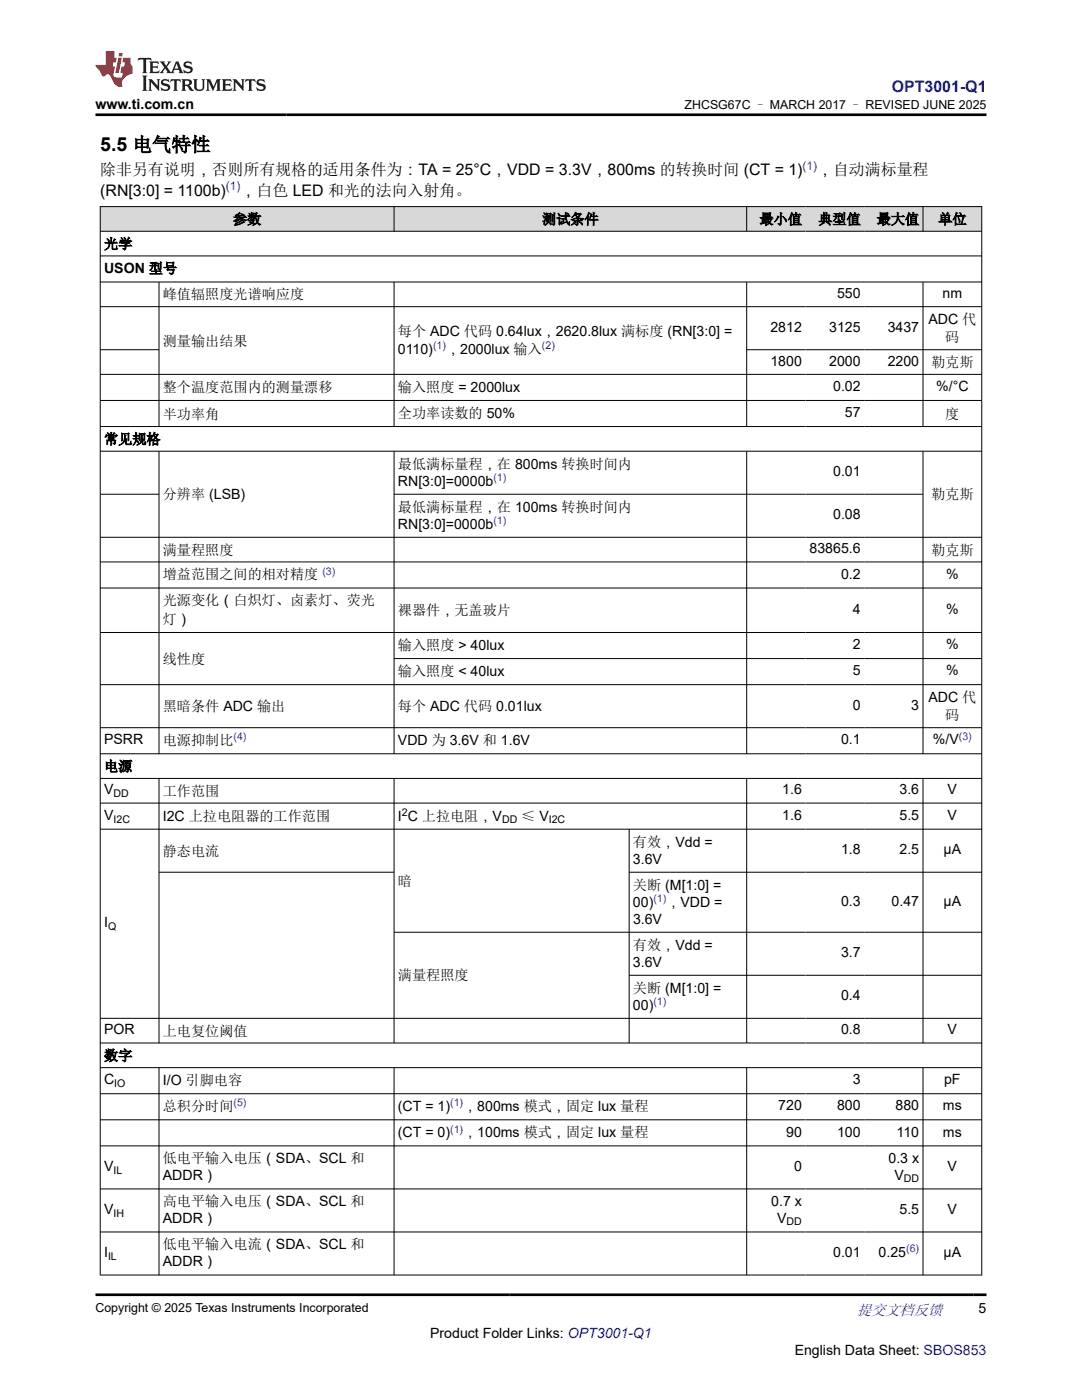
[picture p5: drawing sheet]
<svg xmlns="http://www.w3.org/2000/svg" width="216mm" height="279mm" viewBox="0 0 216 279" stroke-linecap="round" stroke-linejoin="round" font-family="sans-serif">
<g fill="#d8d8d8">
<path d="M20 41.2h175.9v5h-175.9z" fill-rule="evenodd"/>
<path d="M20.1 41.3h58.5v4.8h-58.5z" fill-rule="evenodd"/>
<path d="M78.7 41.3h70.2v4.8h-70.2z" fill-rule="evenodd"/>
<path d="M149.1 41.3h11.6v4.8h-11.6z" fill-rule="evenodd"/>
<path d="M160.7 41.3h11.7v4.8h-11.7z" fill-rule="evenodd"/>
<path d="M172.4 41.3h11.7v4.8h-11.7z" fill-rule="evenodd"/>
<path d="M184.2 41.3h11.6v4.8h-11.6z" fill-rule="evenodd"/>
</g>
<g fill="none" stroke="#000" stroke-width=".2">
<path d="M19.9 41.2h176.1M19.9 46.2h176.1M19.9 51.1h176.1M19.9 56.3h176.1M20 41.2v213.3M31.7 56.3v28.9M78.6 41.2v5M78.6 56.3v28.9M149 41.2v5M149 56.3v28.9M184.2 41.2v5M184.2 56.3v28.9"/>
<path d="M195.9 41.2v213.3M19.9 61.2h176.1M19.9 69.8h11.9M19.9 74.7h176.1M19.9 79.9h176.1M149 69.8h47M19.9 85.1h176.1M19.9 90h176.1M19.9 98.6h11.9M31.7 90v60.5M78.6 90v60.5M78.6 98.6h105.6"/>
<path d="M149 90v60.5M184.2 90v60.5M19.9 112.1h176.1M19.9 117.4h176.1M196 107.2h-176.1M19.9 126.2h176.1M78.6 131.4h117.4M196 136.6h-176.1M19.9 145.2h176.1M19.9 150.4h176.1M19.9 155.4h176.1M31.7 155.4v52.8"/>
<path d="M78.6 155.4v52.8M149 155.4v52.8M184.2 155.4v52.8M19.9 160.3h176.1M19.9 165.5h176.1M31.7 174.1h47M125.5 174.1h70.5M125.5 165.5v42.7M78.6 186h117.4M125.5 194.6h70.5M19.9 203.2h176.1M19.9 208.2h176.1"/>
<path d="M19.9 213.1h176.1M19.9 218.3h176.1M31.7 213.1v41.4M78.6 213.1v41.4M149 213.1v41.4M184.2 213.1v41.4M19.9 223.5h176.1M19.9 228.7h176.1M19.9 237.3h176.1M19.9 245.9h176.1M19.9 254.5h176.1"/>
</g>
<path d="M27.7 11.6l-.2 .5 .5-.2h.6v.1v2.2l-.2 .4h1l-.2-.4v-2.2v-.1h.5l.5 .2-.1-.5zM29.8 12.3l.2 .4v1.5l-.2 .4h1.9l.1-.6a1.08 1.08 0 0 1-1.3 .2v-.7h.6l.4 .2v-.7l-.4 .2h-.6v-.5l.2-.2a1 1 0 0 1 1 .3l-.1-.5zM31.8 12.3l1 1.1-1 1.2h.9l-.2-.2 .4-.8 .5 .8-.2 .2h1.6l-.2-.2 .1-.5h1l.1 .5-.1 .2h.9l-.2-.3-.8-2h-.5l-1 2.2-.8-1.1 .9-1.1h-.8l.2 .2-.5 .6-.3-.6 .1-.2zM35.2 12.7l.4 1h-.8zM36.8 12.4a.65 .65 0 0 0-.2 .7 .65 .65 0 0 0 .6 .5l.7 .1 .1 .3a.79 .79 0 0 1-.7 .4 .79 .79 0 0 1-.7-.5l.1 .7 .2-.1a.93 .93 0 0 0 1.1 .1 .93 .93 0 0 0 .4-1 1.46 1.46 0 0 0-1.2-.6l-.1-.3a1.09 1.09 0 0 1 1.2 .2l-.2-.6-.1 .1-.6-.2zM28.4 15.1l.2 .4v2.2l-.2 .4h1l-.2-.4v-2.2l.2-.4zM29.6 15.8l.2 .4v1.5l-.2 .4h.8l-.3-.4v-1.3l1.7 1.8v-2l.2-.4h-.8l.2 .2 .1 1.1-1.2-1.3zM32.3 15.9a.65 .65 0 0 0-.2 .8 .65 .65 0 0 0 .7 .4l.6 .2 .1 .2a.79 .79 0 0 1-.7 .4 .79 .79 0 0 1-.7-.5l.1 .7 .2-.1a.93 .93 0 0 0 1.1 .1 .93 .93 0 0 0 .4-.9 1.46 1.46 0 0 0-1.2-.6l-.1-.4a1.09 1.09 0 0 1 1.2 .2l-.2-.6-.1 .1-.6-.1zM34.1 15.8l-.1 .6a.63 .63 0 0 1 .7-.3l.1 1.6-.3 .4h1l-.2-.4v-1.6a.66 .66 0 0 1 .8 .3l-.1-.6zM36.2 15.8l.2 .4v1.5l-.2 .4h.9l-.2-.2v-.7h.5l.1 .2a.79 .79 0 0 0 1.2 .6l-1-.9a.61 .61 0 0 0 .6-.6 .61 .61 0 0 0-.5-.7zM36.9 16.1h.2a.47 .47 0 0 1 .5 .1 .47 .47 0 0 1 .1 .5l-.2 .1-.6 .1zM38.5 15.8l.2 .2a2.27 2.27 0 0 0 .4 2 1.04 1.04 0 0 0 1.7-.7v-1.3l.2-.2h-.8l.2 .4v1.1a.6 .6 0 0 1-.6 .6 .6 .6 0 0 1-.6-.6v-1.1l.3-.4zM41.1 15.8l.2 .4v1.5l-.2 .4h.7l-.2-.4v-1.4l.9 1.9 .8-1.9v1.4l-.2 .4h1l-.3-.4v-1.5l.3-.4h-.8l-.7 1.5-.7-1.5zM44.3 15.8l.2 .4v1.5l-.2 .4h1.9l.1-.6a1.09 1.09 0 0 1-1.3 .2v-.7h.6l.4 .2v-.6l-.4 .2h-.6v-.6l.2-.1a1.01 1.01 0 0 1 1 .3l-.1-.6zM46.4 15.8l.3 .4v1.5l-.3 .4h.8l-.2-.4v-1.3l1.6 1.8v-2l.2-.4h-.7l.2 .2v1.1l-1.2-1.3zM49 15.8l-.1 .6a.63 .63 0 0 1 .8-.3v1.6l-.3 .4h1l-.2-.4v-1.6a.66 .66 0 0 1 .8 .3l-.1-.6zM51.4 15.9a.65 .65 0 0 0-.2 .8 .65 .65 0 0 0 .6 .4l.6 .2 .2 .2a.79 .79 0 0 1-.8 .4 .79 .79 0 0 1-.6-.5l.1 .7 .2-.1a.93 .93 0 0 0 1 .1 .93 .93 0 0 0 .5-.9 1.46 1.46 0 0 0-1.3-.6l-.1-.4a1.09 1.09 0 0 1 1.3 .2l-.2-.6-.2 .1-.5-.1z" fill="#231f20"/>
<path d="M21.1 10.2v2.8h-2.1l.1 .3 .9 1a.95 .95 0 0 0 .9 .9 .59 .59 0 0 1 .6-.4 .59 .59 0 0 1 .5 .4l.4 .7a1.59 1.59 0 0 0 2.1 1.4 1.61 1.61 0 0 1 1-2.3l1-.3-.1-1.5a1.59 1.59 0 0 1-.4-1.7h-1.4l-.2 .9h.5l-.1 .9h-.5l-.2 1v.2l.4 .1-.2 .9h-.6a.73 .73 0 0 1-1.1-.7l.3-1.5h-.5l.2-.9h.5l.2-.9h-.5v-1.3zM23.6 11.5l-.6 3.1h.7l.6-3.1zM23.8 10.6l-.1 .6h.7l.1-.6z" fill="#ed1c24"/>
<path d="M19 22.9h177.8M19 258.4h177.8" fill="none" stroke="#000" stroke-width=".53"/>
<text font-size="3.9" x="20" y="30.2">5.5 电气特性</text>
<text font-size="3.2" fill="#00f" x="178" y="18.3">OPT3001-Q1</text>
<g font-size="3.2">
<text x="20" y="34.9">除非另有说明，否则所有规格的适用条件为：TA = 25°C，VDD = 3.3V，800ms 的转换时间 (CT = 1)</text>
<text x="163" y="34.9">，自动满标量程</text>
<text x="20" y="39">(RN[3:0] = 1100b)</text>
<text x="48" y="39">，白色 LED 和光的法向入射角。</text>
</g>
<text font-size="3" fill="#00f" x="171" y="262.4">提交文档反馈</text>
<g font-size="2.8">
<text x="19" y="21.7">www.ti.com.cn</text>
<text x="46.5" y="44.7">参数</text>
<text x="108.2" y="44.7">测试条件</text>
<text x="151.5" y="44.7">最小值</text>
<text x="163.3" y="44.7">典型值</text>
<text x="174.9" y="44.7">最大值</text>
<text x="187.2" y="44.7">单位</text>
<text x="20.8" y="49.6">光学</text>
<text x="20.8" y="54.6">USON 型号</text>
<text x="32.5" y="59.8">峰值辐照度光谱响应度</text>
<text x="167" y="59.5">550</text>
<text x="188.1" y="59.5">nm</text>
<text x="185.3" y="64.7">ADC 代</text>
<text x="32.5" y="69">测量输出结果</text>
<text x="79.4" y="67">每个 ADC 代码 0.64lux，2620.8lux 满标度 (RN[3:0] =</text>
<text x="79.4" y="70.7">0110)</text>
<text x="89" y="70.7">，2000lux 输入</text>
<text x="153.7" y="66.2">2812</text>
<text x="165.5" y="66.2">3125</text>
<text x="177.1" y="66.2">3437</text>
<text x="188.6" y="68.3">码</text>
<text x="153.7" y="73">1800</text>
<text x="165.5" y="73">2000</text>
<text x="177.1" y="73">2200</text>
<text x="185.8" y="73.3">勒克斯</text>
<text x="32.5" y="78.3">整个温度范围内的测量漂移</text>
<text x="32.5" y="83.5">半功率角</text>
<text x="79.4" y="78.2">输入照度 = 2000lux</text>
<text x="79.4" y="83.4">全功率读数的 50%</text>
<text x="166.2" y="78">0.02</text>
<text x="168.6" y="83.3">57</text>
<text x="186.8" y="78">%/°C</text>
<text x="188.6" y="83.5">度</text>
<text x="20.8" y="88.6">常见规格</text>
<text x="79.4" y="93.5">最低满标量程，在 800ms 转换时间内</text>
<text x="166.2" y="95.1">0.01</text>
<text x="32.5" y="99.5">分辨率 (LSB)</text>
<text x="79.4" y="96.9">RN[3:0]=0000b</text>
<text x="185.8" y="99.7">勒克斯</text>
<text x="79.4" y="102.1">最低满标量程，在 100ms 转换时间内</text>
<text x="79.4" y="105.5">RN[3:0]=0000b</text>
<text x="166.2" y="103.7">0.08</text>
<text x="32.5" y="110.7">满量程照度</text>
<text x="161.5" y="110.4">83865.6</text>
<text x="185.8" y="110.7">勒克斯</text>
<text x="32.5" y="115.6">增益范围之间的相对精度</text>
<text x="167.8" y="115.5">0.2</text>
<text x="188.8" y="115.5">%</text>
<text x="32.5" y="120.8">光源变化（白炽灯、卤素灯、荧光</text>
<text x="32.5" y="124.5">灯）</text>
<text x="79.4" y="122.7">裸器件，无盖玻片</text>
<text x="170.2" y="122.5">4</text>
<text x="188.8" y="122.5">%</text>
<text x="79.4" y="129.7">输入照度 &gt; 40lux</text>
<text x="170.2" y="129.6">2</text>
<text x="188.8" y="129.6">%</text>
<text x="32.5" y="132.4">线性度</text>
<text x="79.4" y="134.9">输入照度 &lt; 40lux</text>
<text x="170.2" y="134.8">5</text>
<text x="188.8" y="134.8">%</text>
<text x="32.5" y="141.8">黑暗条件 ADC 输出</text>
<text x="79.4" y="141.8">每个 ADC 代码 0.01lux</text>
<text x="170.2" y="141.7">0</text>
<text x="181.8" y="141.7">3</text>
<text x="185.3" y="140.1">ADC 代</text>
<text x="188.6" y="143.8">码</text>
<text x="20.8" y="148.6">PSRR</text>
<text x="32.5" y="148.7">电源抑制比</text>
<text x="79.4" y="148.7">VDD 为 3.6V 和 1.6V</text>
<text x="167.8" y="148.6">0.1</text>
<text x="186.2" y="148.6">%/V</text>
<text x="20.8" y="153.9">电源</text>
<text x="20.8" y="158.5">V</text>
<text x="32.5" y="158.8">工作范围</text>
<text x="156.1" y="158.5">1.6</text>
<text x="179.5" y="158.5">3.6</text>
<text x="189.1" y="158.5">V</text>
<text x="20.8" y="163.6">V</text>
<text x="32.5" y="163.7">I2C 上拉电阻器的工作范围</text>
<text x="79.4" y="163.7">I C 上拉电阻，V</text>
<text x="104" y="163.7">≤ V</text>
<text x="156.1" y="163.6">1.6</text>
<text x="179.5" y="163.6">5.5</text>
<text x="189.1" y="163.6">V</text>
<text x="32.5" y="170.8">静态电流</text>
<text x="126.3" y="169">有效，Vdd =</text>
<text x="126.3" y="172.3">3.6V</text>
<text x="167.8" y="170.5">1.8</text>
<text x="179.5" y="170.5">2.5</text>
<text x="188.3" y="170.5">µA</text>
<text x="79.4" y="176.8">暗</text>
<text x="126.3" y="177.5">关断 (M[1:0] =</text>
<text x="20.8" y="185.1">I</text>
<text x="126.3" y="180.9">00)</text>
<text x="126.3" y="184.3">3.6V</text>
<text x="133" y="180.9">，VDD =</text>
<text x="167.8" y="180.8">0.3</text>
<text x="177.9" y="180.8">0.47</text>
<text x="188.3" y="180.8">µA</text>
<text x="126.3" y="189.5">有效，Vdd =</text>
<text x="167.8" y="191.1">3.7</text>
<text x="79.4" y="195.7">满量程照度</text>
<text x="126.3" y="192.9">3.6V</text>
<text x="126.3" y="198.1">关断 (M[1:0] =</text>
<text x="126.3" y="201.5">00)</text>
<text x="167.8" y="199.7">0.4</text>
<text x="20.8" y="206.4">POR</text>
<text x="32.5" y="206.7">上电复位阈值</text>
<text x="167.8" y="206.4">0.8</text>
<text x="189.1" y="206.4">V</text>
<text x="20.8" y="211.6">数字</text>
<text x="20.8" y="216.4">C</text>
<text x="32.5" y="216.5">I/O 引脚电容</text>
<text x="32.5" y="221.8">总积分时间</text>
<text x="79.4" y="221.8">(CT = 1)</text>
<text x="92.4" y="221.8">，800ms 模式，固定 lux 量程</text>
<text x="155.3" y="221.6">720</text>
<text x="167" y="221.6">800</text>
<text x="170.2" y="216.4">3</text>
<text x="178.7" y="221.6">880</text>
<text x="188.2" y="221.6">ms</text>
<text x="188.4" y="216.4">pF</text>
<text x="79.4" y="227">(CT = 0)</text>
<text x="92.4" y="227">，100ms 模式，固定 lux 量程</text>
<text x="156.9" y="226.8">90</text>
<text x="167" y="226.8">100</text>
<text x="178.9" y="226.8">110</text>
<text x="188.2" y="226.8">ms</text>
<text x="20.8" y="233.7">V</text>
<text x="32.5" y="232.2">低电平输入电压（SDA、SCL 和</text>
<text x="158.4" y="233.7">0</text>
<text x="177.3" y="232">0.3 x</text>
<text x="189.1" y="233.7">V</text>
<text x="32.5" y="235.5">ADDR）</text>
<text x="178.5" y="235.4">V</text>
<text x="20.8" y="242.3">V</text>
<text x="32.5" y="240.8">高电平输入电压（SDA、SCL 和</text>
<text x="32.5" y="244.1">ADDR）</text>
<text x="153.9" y="240.6">0.7 x</text>
<text x="155.1" y="244">V</text>
<text x="179.5" y="242.3">5.5</text>
<text x="189.1" y="242.3">V</text>
<text x="20.8" y="250.9">I</text>
<text x="32.5" y="249.3">低电平输入电流（SDA、SCL 和</text>
<text x="166.2" y="250.9">0.01</text>
<text x="175.3" y="250.9">0.25</text>
<text x="188.3" y="250.9">µA</text>
<text x="32.5" y="252.7">ADDR）</text>
<text x="195.3" y="262.1">5</text>
<text x="85.8" y="266.9">Product Folder Links: OPT3001-Q1</text>
<text x="158.6" y="270.3">English Data Sheet: SBOS853</text>
</g>
<g font-size="2.5">
<text x="136.6" y="21.8">ZHCSG67C – MARCH 2017 – REVISED JUNE 2025</text>
<text x="19" y="261.8">Copyright © 2025 Texas Instruments Incorporated</text>
</g>
<g font-size="2.4" fill="#00f">
<text x="160.1" y="33.8">(1)</text>
<text x="45.1" y="38">(1)</text>
</g>
<g font-size="2.1" fill="#00f">
<text x="86.4" y="69.7">(1)</text>
<text x="108.1" y="69.7">(2)</text>
<text x="98.5" y="96">(1)</text>
<text x="98.5" y="104.6">(1)</text>
<text x="64.3" y="114.7">(3)</text>
<text x="46.6" y="147.8">(4)</text>
<text x="191.3" y="147.6">(3)</text>
<text x="130.4" y="180">(1)</text>
<text x="130.4" y="200.6">(1)</text>
<text x="46.6" y="220.8">(5)</text>
<text x="89.8" y="220.8">(1)</text>
<text x="89.8" y="226">(1)</text>
<text x="180.8" y="250">(6)</text>
</g>
<g font-size="2.1">
<text x="22.6" y="159.1">DD</text>
<text x="22.6" y="164.2">I2C</text>
<text x="80.2" y="162.8">2</text>
<text x="100.2" y="164.3">DD</text>
<text x="109.5" y="164.3">I2C</text>
<text x="21.6" y="185.6">Q</text>
<text x="22.8" y="217">IO</text>
<text x="22.6" y="234.3">IL</text>
<text x="180.3" y="236">DD</text>
<text x="22.6" y="242.9">IH</text>
<text x="157" y="244.6">DD</text>
<text x="21.6" y="251.5">IL</text>
</g>
</svg>
